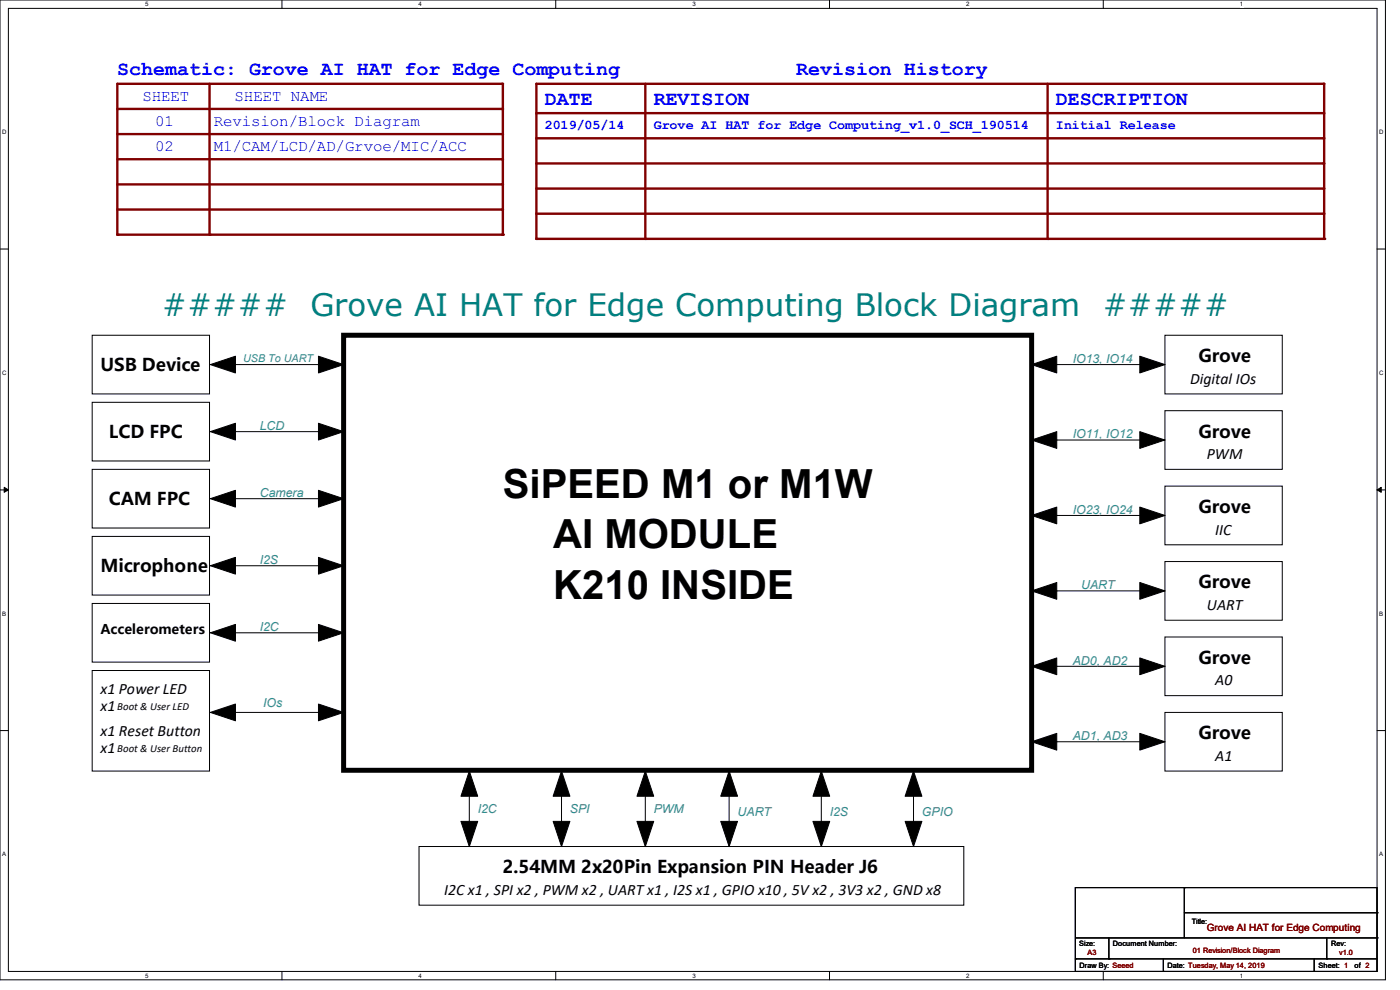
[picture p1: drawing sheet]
<svg xmlns="http://www.w3.org/2000/svg" width="297mm" height="210mm" viewBox="0 0 297 210" stroke-linecap="round" stroke-linejoin="round" font-family="sans-serif">
<path d="M0 0h293.9v207.9h-293.9zM1.8 1.8h290.3v204.3h-290.3z" fill="none" stroke="#000" stroke-width=".21"/>
<g fill="#fff">
<path d="M30.8 .2h.7v1.4h-.7z"/>
<path d="M30.8 206.2h.7v1.4h-.7z"/>
</g>
<path d="M59.8 0v1.8M59.8 206.1v1.8" fill="none" stroke="#000" stroke-width=".21"/>
<g fill="#fff">
<path d="M88.8 .2h.7v1.4h-.7z"/>
<path d="M88.8 206.2h.7v1.4h-.7z"/>
</g>
<path d="M117.9 0v1.8M117.9 206.1v1.8" fill="none" stroke="#000" stroke-width=".21"/>
<g fill="#fff">
<path d="M146.9 .2h.7v1.4h-.7z"/>
<path d="M146.9 206.2h.7v1.4h-.7z"/>
</g>
<path d="M176 0v1.8M176 206.1v1.8" fill="none" stroke="#000" stroke-width=".21"/>
<g fill="#fff">
<path d="M205 .2h.7v1.4h-.7z"/>
<path d="M205 206.2h.7v1.4h-.7z"/>
</g>
<path d="M234.1 0v1.8M234.1 206.1v1.8" fill="none" stroke="#000" stroke-width=".21"/>
<g fill="#fff">
<path d="M263.1 .2h.6v1.4h-.6z"/>
<path d="M263.1 206.2h.6v1.4h-.6z"/>
<path d="M.5 27.3h.9v1.4h-.9z"/>
<path d="M292.6 27.3h.9v1.4h-.9z"/>
<path d="M.5 78.4h.9v1.4h-.9z"/>
<path d="M292.6 78.4h.9v1.4h-.9z"/>
</g>
<path d="M0 52.8h1.8M292.1 52.8h1.8" fill="none" stroke="#000" stroke-width=".21"/>
<g fill="#fff">
<path d="M.5 129.5h.8v1.4h-.8z"/>
<path d="M292.6 129.5h.8v1.4h-.8z"/>
</g>
<path d="M0 103.9h1.8M292.1 103.9h1.8" fill="none" stroke="#000" stroke-width=".21"/>
<path d="M.9 103.4l.9 .5-.9 .5zM292.1 103.9l.9-.5v1z" fill="#000" stroke="#000" stroke-width=".21"/>
<g fill="#fff">
<path d="M.5 180.5h.8v1.4h-.8z"/>
<path d="M292.6 180.5h.8v1.4h-.8z"/>
</g>
<path d="M0 155h1.8M292.1 155h1.8" fill="none" stroke="#000" stroke-width=".21"/>
<path d="M24.9 17.8h81.6" fill="none" stroke="#800000" stroke-width=".51"/>
<circle cx="106.5" cy="17.8" r=".25" fill="#800000"/>
<path d="M113.8 17.8h167" fill="none" stroke="#800000" stroke-width=".51"/>
<circle cx="280.8" cy="17.8" r=".25" fill="#800000"/>
<path d="M24.9 23.1h81.6" fill="none" stroke="#800000" stroke-width=".51"/>
<circle cx="106.5" cy="23.1" r=".25" fill="#800000"/>
<path d="M113.8 24h167" fill="none" stroke="#800000" stroke-width=".51"/>
<circle cx="280.8" cy="24" r=".25" fill="#800000"/>
<path d="M24.9 28.4h81.6" fill="none" stroke="#800000" stroke-width=".51"/>
<circle cx="106.5" cy="28.4" r=".25" fill="#800000"/>
<path d="M24.9 33.8h81.6" fill="none" stroke="#800000" stroke-width=".51"/>
<circle cx="106.5" cy="33.8" r=".25" fill="#800000"/>
<path d="M24.9 39.1h81.6" fill="none" stroke="#800000" stroke-width=".51"/>
<circle cx="106.5" cy="39.1" r=".25" fill="#800000"/>
<path d="M113.8 40h167" fill="none" stroke="#800000" stroke-width=".51"/>
<circle cx="280.8" cy="40" r=".25" fill="#800000"/>
<path d="M24.9 44.4h81.6" fill="none" stroke="#800000" stroke-width=".51"/>
<circle cx="106.5" cy="44.5" r=".25" fill="#800000"/>
<path d="M24.9 49.8h81.6" fill="none" stroke="#800000" stroke-width=".51"/>
<circle cx="106.5" cy="49.8" r=".25" fill="#800000"/>
<path d="M136.9 17.8v32.9" fill="none" stroke="#800000" stroke-width=".51"/>
<circle cx="136.9" cy="50.7" r=".25" fill="#800000"/>
<path d="M24.9 17.8v32" fill="none" stroke="#800000" stroke-width=".51"/>
<circle cx="24.9" cy="49.8" r=".25" fill="#800000"/>
<path d="M44.4 17.8v32" fill="none" stroke="#800000" stroke-width=".51"/>
<circle cx="44.4" cy="49.8" r=".25" fill="#800000"/>
<path d="M106.7 17.8v32" fill="none" stroke="#800000" stroke-width=".51"/>
<circle cx="106.7" cy="49.8" r=".25" fill="#800000"/>
<path d="M113.8 45.3h167" fill="none" stroke="#800000" stroke-width=".51"/>
<circle cx="280.8" cy="45.3" r=".25" fill="#800000"/>
<path d="M113.8 50.7h167" fill="none" stroke="#800000" stroke-width=".51"/>
<circle cx="280.8" cy="50.7" r=".25" fill="#800000"/>
<path d="M222.2 17.8v32.9" fill="none" stroke="#800000" stroke-width=".51"/>
<circle cx="222.3" cy="50.7" r=".25" fill="#800000"/>
<path d="M280.9 17.8v32.9" fill="none" stroke="#800000" stroke-width=".51"/>
<circle cx="280.9" cy="50.7" r=".25" fill="#800000"/>
<path d="M113.8 17.8v32.9" fill="none" stroke="#800000" stroke-width=".51"/>
<circle cx="113.8" cy="50.7" r=".25" fill="#800000"/>
<path d="M113.8 29.3h167" fill="none" stroke="#800000" stroke-width=".51"/>
<circle cx="280.8" cy="29.3" r=".25" fill="#800000"/>
<path d="M113.8 34.7h167" fill="none" stroke="#800000" stroke-width=".51"/>
<circle cx="280.8" cy="34.7" r=".25" fill="#800000"/>
<g fill="none" stroke="#000" stroke-width=".21">
<path d="M19.6 71.1h24.8v12.5h-24.8zM49.8 77.3h23.1M49.8 77.3h.1M224 77.3h.1M224 77.3h23.1M247.1 71.1h24.9v12.5h-24.9zM19.6 85.3h24.8v12.5h-24.8zM19.6 99.6h24.8v12.4h-24.8zM49.8 91.6h23.1M49.8 91.6h.1M224 93.3h.1M224 93.3h23.1"/>
<path d="M247.1 87.1h24.9v12.5h-24.9zM19.6 113.8h24.8v12.4h-24.8zM49.8 105.8h23.1M49.8 105.8h.1M224 109.3h.1M224 109.3h23.1M247.1 103.1h24.9v12.5h-24.9zM247.1 119.1h24.9v12.5h-24.9zM19.6 128h24.8v12.5h-24.8zM49.8 120h23.1M49.8 134.2h23.1M49.8 120h.1"/>
<path d="M49.8 134.2h.1M224 125.3h.1M224 125.3h23.1M247.1 135.1h24.9v12.5h-24.9zM19.6 142.2h24.8v21.4h-24.8zM49.8 151.1h23.1M49.8 151.1h.1M224 141.4h.1M224 157.4h.1M224 141.4h23.1M224 157.4h23.1M247.1 151.1h24.9v12.5h-24.9z"/>
<path d="M88.9 179.6h115.6v12.4h-115.6zM99.6 179.6h.1M99.6 163.6v16M119.1 179.6h.1M119.1 163.6v16M136.9 179.6h.1M136.9 163.6v16M154.7 179.6h.1M154.7 163.6v16M174.2 179.6h.1M174.2 163.6v16M193.8 179.6h.1"/>
<path d="M193.8 163.6v16M228.1 199h64M228.1 188.3h64v17.8h-64zM235.2 199v4.4M251.2 188.3h.1M251.2 188.3v10.7M251.2 193.6h40.9M281.5 199v4.4M292.1 199h.1M292.1 193.6h.1M228.1 203.4h.1M228.1 203.4h64"/>
<path d="M235.2 203.4h.1M246.8 206.1h.1M246.8 203.4v2.7M278.8 206.1h.1M278.8 203.4v2.7M281.5 203.4h.1"/>
</g>
<path d="M72.9 71.1h146v92.3h-146z" fill="none" stroke="#ff8000" stroke-width=".21"/>
<g fill="#000" stroke="#000" stroke-width=".21">
<path d="M44.6 77.3l5.4-1.7v3.5z" fill-rule="evenodd"/>
<path d="M67.6 75.6l5.3 1.7-5.3 1.8z" fill-rule="evenodd"/>
<path d="M218.9 77.3l5.3-1.7v3.5z" fill-rule="evenodd"/>
<path d="M241.8 75.6l5.3 1.7-5.3 1.8z" fill-rule="evenodd"/>
<path d="M44.6 91.6l5.4-1.8v3.5z" fill-rule="evenodd"/>
<path d="M67.6 89.8l5.3 1.8-5.3 1.7z" fill-rule="evenodd"/>
<path d="M218.9 93.3l5.3-1.7v3.5z" fill-rule="evenodd"/>
<path d="M241.8 91.6l5.3 1.7-5.3 1.8z" fill-rule="evenodd"/>
<path d="M44.6 105.8l5.4-1.8v3.6z" fill-rule="evenodd"/>
<path d="M67.6 104l5.3 1.8-5.3 1.8z" fill-rule="evenodd"/>
<path d="M218.9 109.3l5.3-1.7v3.5z" fill-rule="evenodd"/>
<path d="M241.8 107.6l5.3 1.7-5.3 1.8z" fill-rule="evenodd"/>
<path d="M44.6 120l5.4-1.8v3.6z" fill-rule="evenodd"/>
<path d="M44.6 134.2l5.4-1.7v3.5z" fill-rule="evenodd"/>
<path d="M67.6 118.2l5.3 1.8-5.3 1.8z" fill-rule="evenodd"/>
<path d="M67.6 132.5l5.3 1.7-5.3 1.8z" fill-rule="evenodd"/>
<path d="M218.9 125.3l5.3-1.7v3.5z" fill-rule="evenodd"/>
<path d="M241.8 123.6l5.3 1.7-5.3 1.8z" fill-rule="evenodd"/>
<path d="M44.6 151.1l5.4-1.7v3.5z" fill-rule="evenodd"/>
<path d="M67.6 149.4l5.3 1.7-5.3 1.8z" fill-rule="evenodd"/>
<path d="M218.9 141.4l5.3-1.8v3.5z" fill-rule="evenodd"/>
<path d="M218.9 157.4l5.3-1.8v3.5z" fill-rule="evenodd"/>
<path d="M241.8 139.6l5.3 1.8-5.3 1.7z" fill-rule="evenodd"/>
<path d="M241.8 155.6l5.3 1.8-5.3 1.7z" fill-rule="evenodd"/>
<path d="M99.6 163.6l1.7 5.3h-3.5z" fill-rule="evenodd"/>
<path d="M97.8 174.2h3.5l-1.7 5.4z" fill-rule="evenodd"/>
<path d="M119.1 163.6l1.8 5.3h-3.6z" fill-rule="evenodd"/>
<path d="M117.3 174.2h3.6l-1.8 5.4z" fill-rule="evenodd"/>
<path d="M136.9 163.6l1.8 5.3h-3.6z" fill-rule="evenodd"/>
<path d="M135.1 174.2h3.6l-1.8 5.4z" fill-rule="evenodd"/>
<path d="M154.7 163.6l1.8 5.3h-3.6z" fill-rule="evenodd"/>
<path d="M152.9 174.2h3.6l-1.8 5.4z" fill-rule="evenodd"/>
<path d="M174.2 163.6l1.8 5.3h-3.5z" fill-rule="evenodd"/>
<path d="M172.5 174.2h3.5l-1.8 5.4z" fill-rule="evenodd"/>
<path d="M193.8 163.6l1.8 5.3h-3.6z" fill-rule="evenodd"/>
<path d="M192 174.2h3.6l-1.8 5.4z" fill-rule="evenodd"/>
</g>
<path d="M72.9 71.1h146v92.3h-146z" fill="none" stroke="#000" stroke-width="1.1"/>
<g font-size="8.5">
<text x="106.7" y="105.7">SiPEED M1 or M1W</text>
<text x="117.3" y="116.3">AI MODULE</text>
<text x="117.3" y="127">K210 INSIDE</text>
</g>
<g font-size="6.6" fill="#008080">
<text x="34.3" y="67">#####</text>
<text x="65.8" y="67">Grove AI HAT for Edge Computing Block Diagram</text>
<text x="233.9" y="67">#####</text>
</g>
<g font-size="4.2" fill="#00f">
<text x="24.9" y="16">Schematic: Grove AI HAT for Edge Computing</text>
<text x="168.9" y="16">Revision History</text>
<text x="115.6" y="22.2">DATE</text>
<text x="138.7" y="22.2">REVISION</text>
<text x="224" y="22.2">DESCRIPTION</text>
</g>
<g font-size="3.7">
<text x="254.3" y="76.8">Grove</text>
<text x="21.3" y="78.6">USB Device</text>
<text x="23.1" y="92.8">LCD FPC</text>
<text x="254.3" y="92.8">Grove</text>
<text x="23.1" y="107.1">CAM FPC</text>
<text x="254.3" y="108.8">Grove</text>
<text x="21.3" y="121.3">Microphone</text>
<text x="254.3" y="124.8">Grove</text>
<text x="254.3" y="140.8">Grove</text>
<text x="254.3" y="156.8">Grove</text>
<text x="106.7" y="185.3">2.54MM 2x20Pin Expansion PIN Header J6</text>
</g>
<g font-size="3.3" fill="#00f">
<text x="30.2" y="21.3">SHEET</text>
<text x="49.8" y="21.3">SHEET NAME</text>
<text x="32.9" y="26.7">01</text>
<text x="45.3" y="26.7">Revision/Block Diagram</text>
<text x="32.9" y="32">02</text>
<text x="45.3" y="32">M1/CAM/LCD/AD/Grvoe/MIC/ACC</text>
</g>
<g font-size="3.3">
<text x="252.5" y="81.4">Digital IOs</text>
<text x="256" y="97.4">PWM</text>
<text x="257.8" y="113.4">IIC</text>
<text x="256" y="129.4">UART</text>
<text x="21.3" y="147.2">x1 Power LED</text>
<text x="257.8" y="145.4">A0</text>
<text x="21.3" y="150.7">x1</text>
<text x="21.3" y="156.1">x1 Reset Button</text>
<text x="21.3" y="159.6">x1</text>
<text x="257.8" y="161.4">A1</text>
<text x="94.2" y="189.9">I2C x1 , SPI x2 , PWM x2 , UART x1 , I2S x1 , GPIO x10 , 5V x2 , 3V3 x2 , GND x8</text>
</g>
<g font-size="2.8" fill="#00f">
<text x="115.6" y="27.3">2019/05/14</text>
<text x="138.7" y="27.3">Grove AI HAT for Edge Computing_v1.0_SCH_190514</text>
<text x="224" y="27.3">Initial Release</text>
</g>
<text font-size="2.8" x="21.3" y="134.6">Accelerometers</text>
<g font-size="2.6" fill="#408080">
<text x="227.6" y="77">IO13, IO14</text>
<text x="55.1" y="91.2">LCD</text>
<text x="227.6" y="93">IO11, IO12</text>
<text x="55.1" y="105.5">Camera</text>
<text x="227.6" y="109">IO23, IO24</text>
<text x="55.1" y="119.7">I2S</text>
<text x="229.4" y="125">UART</text>
<text x="55.1" y="133.9">I2C</text>
<text x="227.6" y="141">AD0, AD2</text>
<text x="55.8" y="149.9">IOs</text>
<text x="227.6" y="157">AD1, AD3</text>
<text x="101.3" y="172.5">I2C</text>
<text x="120.9" y="172.5">SPI</text>
<text x="138.7" y="172.5">PWM</text>
<text x="156.5" y="173">UART</text>
<text x="176" y="173">I2S</text>
<text x="195.6" y="173">GPIO</text>
</g>
<text font-size="2.3" fill="#408080" x="51.6" y="76.8">USB To UART</text>
<g font-size="2.3">
<text x="24.9" y="150.6">Boot &amp; User LED</text>
<text x="24.9" y="159.5">Boot &amp; User Button</text>
</g>
<text font-size="2.1" fill="#800000" x="256" y="197.5">Grove AI HAT for Edge Computing</text>
<g font-size="1.6">
<text x="252.8" y="196">Title:</text>
<text x="229" y="200.7">Size:</text>
<text x="236.1" y="200.7">Document Number:</text>
<text x="282.4" y="200.7">Rev:</text>
<text x="229" y="205.4">Draw By: Seeed</text>
<text x="247.7" y="205.3">Date: Tuesday, May 14, 2019</text>
<text x="279.8" y="205.3">Sheet: 1</text>
<text x="287.4" y="205.3">of 2</text>
</g>
<g font-size="1.6" fill="#800000">
<text x="230.7" y="202.7">A3</text>
<text x="253" y="202.2">01 Revision/Block Diagram</text>
<text x="284.1" y="202.7">v1.0</text>
</g>
<g font-size="1.3">
<text x="30.8" y="1.3">5</text>
<text x="88.8" y="1.3">4</text>
<text x="146.9" y="1.3">3</text>
<text x="205" y="1.3">2</text>
<text x="263.1" y="1.3">1</text>
<text x=".5" y="28.4">D</text>
<text x="292.6" y="28.4">D</text>
<text x=".5" y="79.5">C</text>
<text x="292.6" y="79.5">C</text>
<text x=".5" y="130.6">B</text>
<text x="292.6" y="130.6">B</text>
<text x=".5" y="181.7">A</text>
<text x="292.6" y="181.7">A</text>
<text x="30.8" y="207.4">5</text>
<text x="88.8" y="207.4">4</text>
<text x="146.9" y="207.4">3</text>
<text x="205" y="207.4">2</text>
<text x="263.1" y="207.4">1</text>
</g>
</svg>
